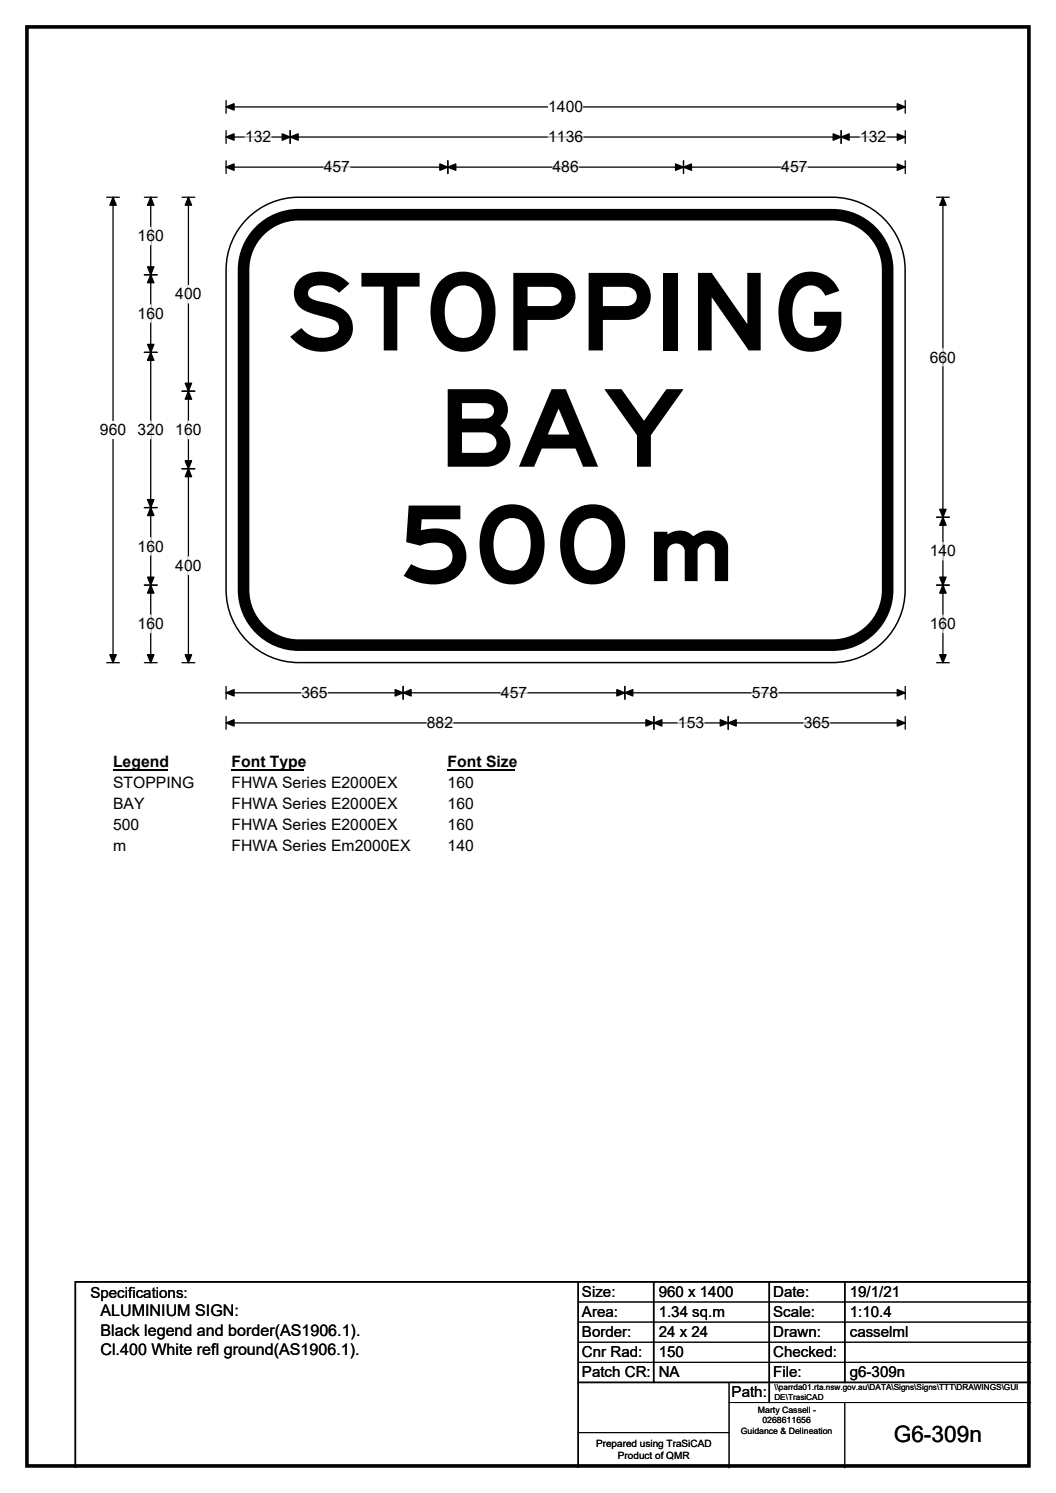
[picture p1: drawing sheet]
<svg xmlns="http://www.w3.org/2000/svg" width="210mm" height="297mm" viewBox="0 0 210 297" stroke-linecap="round" stroke-linejoin="round" font-family="sans-serif">
<path d="M5.4 5.4h199.2v286.3h-199.2z" fill="none" stroke="#000" stroke-width=".72"/>
<path d="M45 21.3h135M45 20v2.5M180 20v2.5" fill="none" stroke="#000" stroke-width=".25"/>
<path d="M45 21.3l1.5-.7v1.3zM178.4 20.6l1.6 .7-1.6 .6z" fill="#000" stroke="#000" stroke-width=".25"/>
<path d="M109 19.5h7v3.5h-7z" fill="#fff"/>
<g fill="none" stroke="#000" stroke-width=".25">
<path d="M21.2 39.2h2.5M22.5 39.2v92.6M45 27.3h135M45 26v2.5M45 32v2.5M45 33.3h135M57.7 26v2.5M89 32v2.5M135.9 32v2.5M167.3 26v2.5M180 26v2.5M180 32v2.5"/>
<path d="M21.2 131.8h2.5M45 136.6v2.5M45 137.8h135M80.2 136.6v2.5M124.2 136.6v2.5M180 136.6v2.5M45 142.6v2.5M45 143.8h135M130 142.6v2.5M144.8 142.6v2.5M180 142.6v2.5"/>
</g>
<g fill="#000" stroke="#000" stroke-width=".25">
<path d="M22.5 39.2l.6 1.6h-1.3zM45 27.3l1.5-.7v1.3zM45 33.3l1.5-.7v1.3zM57.7 27.3l1.6-.7v1.3zM56.1 26.6l1.6 .7-1.6 .6zM89 33.3l1.6-.7v1.3zM87.5 32.6l1.5 .7-1.5 .6zM134.3 32.6l1.6 .7-1.6 .6zM135.9 33.3l1.6-.7v1.3zM165.7 26.6l1.6 .7-1.6 .6zM167.3 27.3l1.5-.7v1.3zM178.4 26.6l1.6 .7-1.6 .6z"/>
<path d="M178.4 32.6l1.6 .7-1.6 .6zM21.8 130.3h1.3l-.6 1.5zM45 137.8l1.5-.6v1.3zM80.2 137.8l1.5-.6v1.3zM78.6 137.2l1.6 .6-1.6 .7zM122.7 137.2l1.5 .6-1.5 .7zM124.2 137.8l1.6-.6v1.3zM178.4 137.2l1.6 .6-1.6 .7zM45 143.8l1.5-.6v1.3zM130 143.8l1.6-.6v1.3zM128.4 143.2l1.6 .6-1.6 .7zM143.2 143.2l1.6 .6-1.6 .7z"/>
<path d="M144.8 143.8l1.6-.6v1.3zM178.4 143.2l1.6 .6-1.6 .7z"/>
</g>
<path d="M48.7 27.3h5.2M64.4 33.3h5.2M109 27.3h7M109.9 33.3h5.2M155.4 33.3h5.2M171 27.3h5.2M59.9 137.8h5.3M99.6 137.8h5.2M149.5 137.8h5.2M84.9 143.8h5.2M134.8 143.8h5.2M159.8 143.8h5.2" fill="none" stroke="#fff" stroke-width=".25"/>
<path d="M19.9 83.8h5.2v3.5h-5.2z" fill="#fff"/>
<g fill="none" stroke="#000" stroke-width=".25">
<path d="M28.7 39.2h2.5M30 39.2v92.6M36.2 39.2h2.5M37.5 39.2v92.6M186.2 39.2h2.6M187.5 39.2v92.6M28.7 54.7h2.5M28.7 70.1h2.5M36.2 77.8h2.5M36.2 93.3h2.5M28.7 101h2.5M28.7 116.4h2.5"/>
<path d="M186.2 116.4h2.6M186.2 102.9h2.6M28.7 131.8h2.5M36.2 131.8h2.5M186.2 131.8h2.6"/>
</g>
<g fill="#000" stroke="#000" stroke-width=".25">
<path d="M30 39.2l.6 1.6h-1.3zM37.5 39.2l.6 1.6h-1.3zM187.5 39.2l.6 1.6h-1.2zM30 54.7l.6 1.6h-1.3zM29.3 53.1h1.3l-.6 1.6zM29.3 68.5h1.3l-.6 1.6zM30 70.1l.6 1.6h-1.3zM37.5 77.8l.6 1.6h-1.3zM36.8 76.2h1.3l-.6 1.6zM36.8 91.7h1.3l-.6 1.6zM37.5 93.3l.6 1.5h-1.3zM29.3 99.4h1.3l-.6 1.6z"/>
<path d="M30 101l.6 1.6h-1.3zM29.3 114.8h1.3l-.6 1.6zM30 116.4l.6 1.6h-1.3zM187.5 102.9l.6 1.6h-1.2zM186.9 114.8h1.2l-.6 1.6zM186.9 101.3h1.2l-.6 1.6zM187.5 116.4l.6 1.6h-1.2zM29.3 130.3h1.3l-.6 1.5zM36.8 130.3h1.3l-.6 1.5zM186.9 130.3h1.2l-.6 1.5z"/>
</g>
<path d="M30 45.2v3.5M37.5 56.8v3.5M30 60.6v3.5M187.5 69.3v3.5M30 83.8v3.5M37.5 83.8v3.5M30 107v3.4M37.5 110.8v3.5M187.5 107.9v3.5M30 122.4v3.5M187.5 122.4v3.5" fill="none" stroke="#fff" stroke-width=".25"/>
<path d="M22.5 149.8h10.7v3.5h-10.7z" fill="#fff"/>
<path d="M22.5 153.1h10.7" fill="none" stroke="#000" stroke-width=".32"/>
<path d="M46 149.8h14.5v3.5h-14.5z" fill="#fff"/>
<path d="M46 153.1h14.5" fill="none" stroke="#000" stroke-width=".32"/>
<path d="M89 149.8h13.5v3.5h-13.5z" fill="#fff"/>
<path d="M89 153.1h13.5" fill="none" stroke="#000" stroke-width=".32"/>
<g fill="#fff">
<path d="M22.5 154h16v3.5h-16z"/>
<path d="M46 154h32.9v3.5h-32.9z"/>
<path d="M89 154h5.2v3.5h-5.2z"/>
<path d="M22.5 158.2h6.2v3.5h-6.2z"/>
<path d="M46 158.2h32.9v3.5h-32.9z"/>
<path d="M89 158.2h5.2v3.5h-5.2z"/>
<path d="M22.5 162.4h5.2v3.5h-5.2z"/>
<path d="M46 162.4h32.9v3.5h-32.9z"/>
<path d="M89 162.4h5.2v3.5h-5.2z"/>
<path d="M22.5 166.6h2.6v3.5h-2.6z"/>
<path d="M46 166.6h35.5v3.5h-35.5z"/>
<path d="M89 166.6h5.2v3.5h-5.2z"/>
</g>
<path d="M49.2 43.5a14.4 14.4 0 0 1 10.2-4.3h106.1a14.5 14.5 0 0 1 14.5 14.5v63.6a14.5 14.5 0 0 1-14.5 14.5h-106.1a14.5 14.5 0 0 1-14.4-14.5v-63.6a14.4 14.4 0 0 1 4.2-10.2z" fill-rule="evenodd" fill="#fff" stroke="#fff" stroke-width=".2"/>
<path d="M51.6 45.9a11 11 0 0 1 7.8-3.2h106.1a11 11 0 0 1 11 11v63.6a11 11 0 0 1-11 11.1h-106.1a11 11 0 0 1-11-11.1v-63.6a11 11 0 0 1 3.2-7.8z" fill="none" stroke="#000" stroke-width="2.3"/>
<path d="M49.2 43.5a14.4 14.4 0 0 1 10.2-4.3h106.1a14.5 14.5 0 0 1 14.5 14.5v63.6a14.5 14.5 0 0 1-14.5 14.5h-106.1a14.5 14.5 0 0 1-14.4-14.5v-63.6a14.4 14.4 0 0 1 4.2-10.2zM115 255v37M130 255v20M153 255v24M168 255v20M205 255h-190v37M115 275h90" fill="none" stroke="#000" stroke-width=".3"/>
<path d="M115 259h90M115 263h90M115 267h90M115 271h90M145 279h60M145 275v17M168 279v13M115 285h30" fill="none" stroke="#000" stroke-width=".2"/>
<g font-size="21.4">
<text x="56.6" y="69.7">STOPPING</text>
<text x="87" y="92.9">BAY</text>
<text x="79.2" y="116">500</text>
</g>
<text font-size="18.7" x="127.3" y="115.6">m</text>
<text font-size="4.5" x="177.7" y="286.9">G6-309n</text>
<g font-size="3.2">
<text x="20" y="261.9">ALUMINIUM SIGN:</text>
<text x="20" y="265.7">Black legend and border(AS1906.1).</text>
<text x="20" y="269.6">Cl.400 White refl ground(AS1906.1).</text>
</g>
<g font-size="3.1">
<text x="109" y="22.3">1400</text>
<text x="48.7" y="28.3">132</text>
<text x="109" y="28.3">1136</text>
<text x="171" y="28.3">132</text>
<text x="64.4" y="34.3">457</text>
<text x="109.9" y="34.3">486</text>
<text x="155.4" y="34.3">457</text>
<text x="27.4" y="48">160</text>
<text x="34.9" y="59.6">400</text>
<text x="27.4" y="63.4">160</text>
<text x="184.9" y="72.1">660</text>
<text x="19.9" y="86.6">960</text>
<text x="27.4" y="86.6">320</text>
<text x="34.9" y="86.6">160</text>
<text x="27.4" y="109.7">160</text>
<text x="34.9" y="113.6">400</text>
<text x="184.9" y="110.7">140</text>
<text x="27.4" y="125.2">160</text>
<text x="184.9" y="125.2">160</text>
<text x="59.9" y="138.9">365</text>
<text x="99.6" y="138.9">457</text>
<text x="149.5" y="138.9">578</text>
<text x="84.9" y="144.9">882</text>
<text x="134.8" y="144.9">153</text>
<text x="159.8" y="144.9">365</text>
<text x="22.5" y="152.6">Legend</text>
<text x="46" y="152.6">Font Type</text>
<text x="89" y="152.6">Font Size</text>
<text x="22.5" y="156.8">STOPPING</text>
<text x="22.5" y="161">BAY</text>
<text x="46" y="156.8">FHWA Series E2000EX</text>
<text x="46" y="161">FHWA Series E2000EX</text>
<text x="89" y="156.8">160</text>
<text x="89" y="161">160</text>
<text x="22.5" y="165.2">500</text>
<text x="46" y="165.2">FHWA Series E2000EX</text>
<text x="89" y="165.2">160</text>
<text x="22.5" y="169.4">m</text>
<text x="46" y="169.4">FHWA Series Em2000EX</text>
<text x="89" y="169.4">140</text>
</g>
<g font-size="3">
<text x="115.7" y="258">Size:</text>
<text x="131" y="258">960 x 1400</text>
<text x="153.7" y="258">Date:</text>
<text x="169" y="258">19/1/21</text>
<text x="18" y="258.2">Specifications:</text>
<text x="115.7" y="262">Area:</text>
<text x="131" y="262">1.34 sq.m</text>
<text x="153.7" y="262">Scale:</text>
<text x="169" y="262">1:10.4</text>
<text x="115.7" y="266">Border:</text>
<text x="115.7" y="270">Cnr Rad:</text>
<text x="131" y="266">24 x 24</text>
<text x="131" y="270">150</text>
<text x="153.7" y="266">Drawn:</text>
<text x="153.7" y="270">Checked:</text>
<text x="169" y="266">casselml</text>
<text x="115.7" y="274">Patch CR:</text>
<text x="131" y="274">NA</text>
<text x="153.7" y="274">File:</text>
<text x="169" y="274">g6-309n</text>
<text x="145.5" y="278">Path:</text>
</g>
<g font-size="2">
<text x="118.5" y="287.8">Prepared using TraSiCAD</text>
<text x="122.9" y="290.2">Product of QMR</text>
</g>
<g font-size="1.7">
<text x="150.7" y="281.1">Marty Cassell -</text>
<text x="147.3" y="285.2">Guidance &amp; Delineation</text>
<text x="151.6" y="283.1">0268611656</text>
</g>
<g font-size="1.6">
<text x="154" y="276.6">\\parrda01.rta.nsw.gov.au\DATA\Signs\Signs\TTT\DRAWINGS\GUI</text>
<text x="154" y="278.5">DE\TrasiCAD</text>
</g>
</svg>
